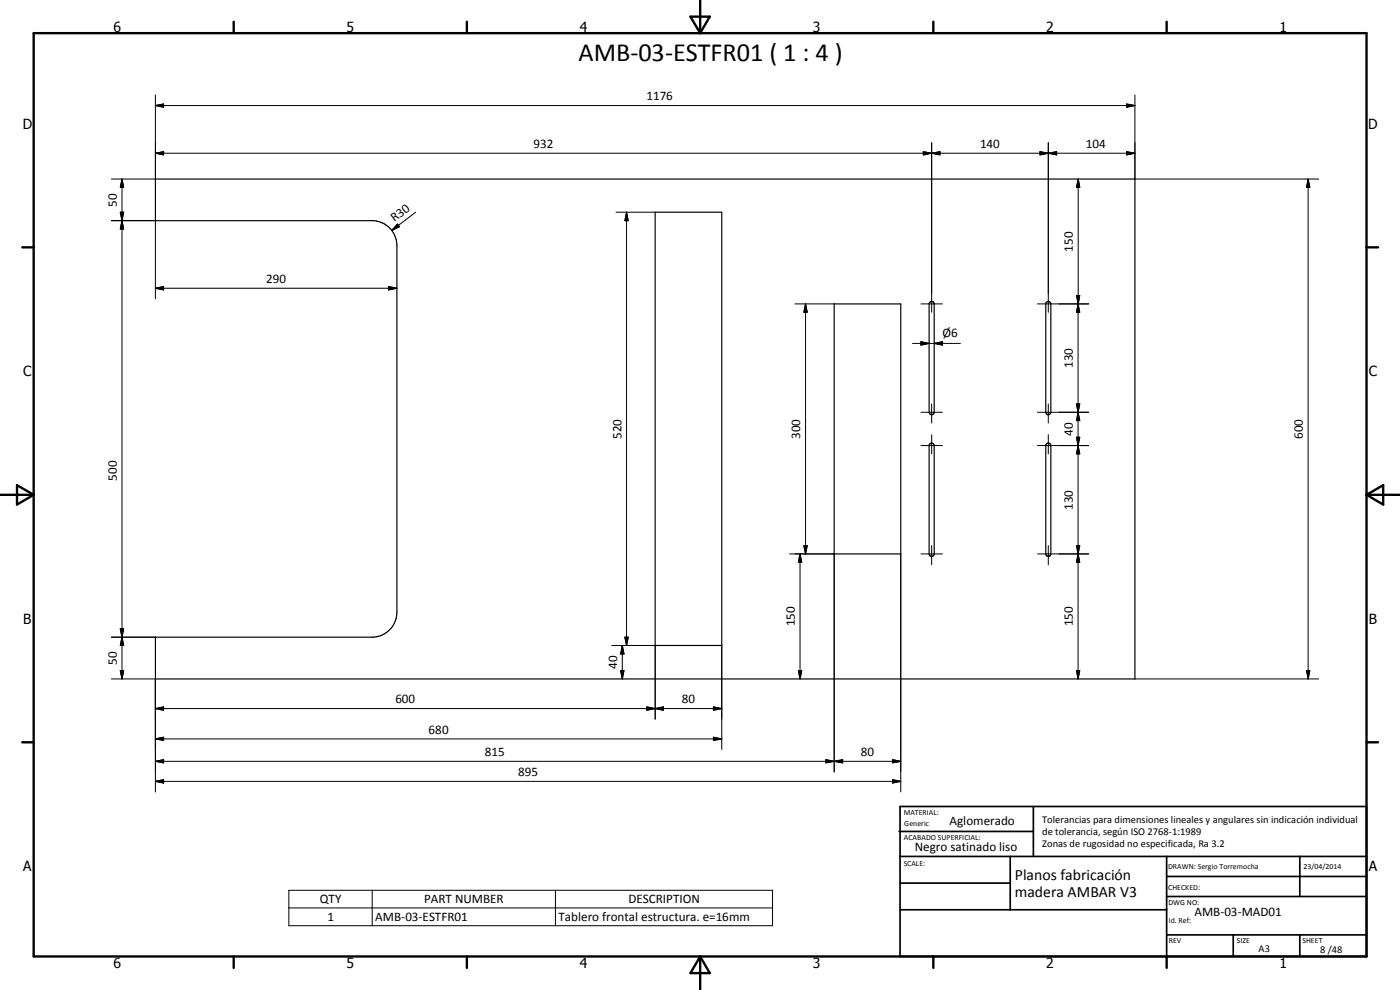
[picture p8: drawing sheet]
<svg xmlns="http://www.w3.org/2000/svg" width="420mm" height="297mm" viewBox="0 0 420 297" stroke-linecap="round" stroke-linejoin="round" font-family="sans-serif">
<path d="M46.6 53.7h294v150h-294v-12.5h65.7a7.6 7.6 0 0 0 6.8-7.5v-110a7.5 7.5 0 0 0-6.8-7.5h-65.7zM196.6 63.7h20v130h-20zM250.3 91.2h20v75h-20zM279 90.8a.75 .75 0 0 1 .8-.3 .75 .75 0 0 1 .6 .7v32.5a.76 .76 0 0 1-.8 .7 .76 .76 0 0 1-.8-.7zM314 90.8a.76 .76 0 0 1 .8-.3 .76 .76 0 0 1 .6 .7v32.5a.76 .76 0 0 1-.8 .8 .76 .76 0 0 1-.8-.8zM279.1 133.1h.1a.75 .75 0 0 1 1.2 .6v32.5a.76 .76 0 0 1-.8 .7 .76 .76 0 0 1-.8-.7v-32.5zM314.1 133.1a.77 .77 0 0 1 .8-.1 .77 .77 0 0 1 .5 .7v32.5a.76 .76 0 0 1-.8 .7 .76 .76 0 0 1-.8-.7v-32.5z" fill="none" stroke="#000" stroke-width=".35"/>
<g fill="none" stroke="#000" stroke-width=".71">
<path d="M10.1 9.9h400v277.1h-400zM70.1 6.5v3.4M140.1 6.5v3.4M207.2 5h5.8l-2.9 4.9zM210.1 0v9.9M280.1 6.5v3.4M350.1 6.5v3.4M6.7 74.2h3.4M410.1 74.2h3.5M.1 148.5h10M5.1 145.6l5 2.9-5 2.9zM410.1 148.5h10"/>
<path d="M410.1 148.5l5-2.9v5.8zM6.7 222.7h3.4M410.1 222.7h3.5M70.1 287v3.4M140.1 287v3.4M210.1 287v10M210.1 287l2.9 5h-5.8zM280.1 287v3.4M350.1 287v3.4"/>
</g>
<g fill="none" stroke="#000" stroke-width=".51">
<path d="M269.8 249.5h40.3M270.1 242h140v45h-140zM270.1 257h140M303.2 257v16M310.1 242v15M350.1 257v30M390.1 257v12M270.1 265h33.1M270.1 273h80M350.1 269h60M350.1 263h60M350.1 280.5h60"/>
<path d="M370.1 280.5v6.5M390.1 280.5v6.5"/>
</g>
<g fill="none" stroke="#000" stroke-width=".3">
<path d="M46.6 31.7l2.5-.5v1zM46.6 31.7h294M46.6 28.5v25.2h-13.2M338.1 31.2l2.5 .5-2.5 .5zM340.6 28.5v25.2h55.2M36.6 53.7l.5 2.5h-1zM36.6 53.7v150M46.6 46l2.5-.5v1zM46.6 46h294M277.1 45.5l2.5 .5-2.5 .5zM279.6 46l2.5-.5v1zM279.6 42.8v50.9"/>
<path d="M312.1 45.5l2.5 .5-2.5 .5zM314.6 46l2.5-.5v1zM314.6 42.8v50.9M323.6 53.7l.5 2.5h-1zM323.6 53.7v37.5M338.1 45.5l2.5 .5-2.5 .5zM392.6 53.7l.5 2.5h-1zM392.6 53.7v150M33.4 66.2h13.2v23.5M36.1 63.7h1l-.5 2.5zM36.1 63.7h1l-1 5h1zM36.6 66.2l.5 2.5h-1z"/>
<path d="M119.3 67.2l.6 .8-2.3 1.1zM124.7 63.7l-7.1 5.4M184.9 63.7h11.7M188 63.7l.5 2.5h-1zM188 63.7v130M46.6 86.5l2.5-.5v1zM46.6 86.5h72.5M116.6 86l2.5 .5-2.5 .5zM238.6 91.2h11.7M241.8 91.2l.5 2.5h-1.1zM241.8 91.2v75M276.4 91.2h6.5"/>
<path d="M311.4 91.2h15.4M323.1 88.7h1l-.5 2.5zM323.5 91.2l.6 2.5h-1zM323.5 91.2v112.5M273.8 103h14.4M276.4 102.5l2.4 .5-2.4 .5zM280.4 103l2.5-.5v1zM276.4 123.7h6.5M276.4 133.7h6.5M279.6 121.2v5.7M279.6 130.4v5.8M311.4 123.7h15.3"/>
<path d="M311.4 133.7h15.3M314.6 121.2v5.7M314.6 130.4v5.8M323.1 121.2h1l-.6 2.5zM323.1 131.2h1l-.6 2.5zM323.5 123.7l.6 2.5h-1zM323.5 133.7l.6 2.5h-1zM236.9 166.2h13.4v65.4M240.1 166.2l.5 2.5h-1zM240.1 166.2v37.5M241.2 163.7h1.1l-.5 2.5zM270.3 166.2v71.4"/>
<path d="M276.4 166.2h6.5M279.6 163.7v5.8M311.4 166.2h15.3M314.6 163.7v5.8M323.1 163.7h1l-.6 2.5zM323.5 166.2l.6 2.5h-1zM33.4 191.2h13.2M36.1 188.7h1l-.5 2.5zM36.1 188.7l1 5h-1l1-5zM36.6 191.2l.5 2.5h-1zM183.6 193.7h13v22.1M186.8 193.7l.5 2.5h-1z"/>
<path d="M186.8 193.7v10M187.5 191.2h1l-.5 2.5zM216.6 193.7v31.2M33.4 203.7h13.2v33.9M36.1 201.2h1l-.5 2.5zM46.6 212.6l2.5-.5v1zM46.6 212.6h170M186.3 201.2h1l-.5 2.5zM194.1 212.1l2.5 .5-2.5 .5zM196.6 212.6l2.5-.5v1zM214.1 212.1l2.5 .5-2.5 .5zM239.6 201.2h1l-.5 2.5z"/>
<path d="M323.1 201.2h1l-.6 2.5zM340.6 203.7h55.2M392.1 201.2h1l-.5 2.5zM46.6 221.7l2.5-.5v1zM46.6 228.4l2.5-.5v1zM46.6 234.4l2.5-.5v1zM46.6 221.7h170M46.6 228.4h223.7M46.6 234.4h223.7M214.1 221.2l2.5 .5-2.5 .5zM247.9 227.9l2.4 .5-2.4 .5zM250.3 228.4l2.6-.5v1z"/>
<path d="M267.9 233.9l2.4 .5-2.4 .5zM267.9 227.9l2.4 .5-2.4 .5zM86.7 267.1h145.1v10.6h-145.1zM86.7 272.4h145.1M111.7 267.1v10.6M166.7 267.1v10.6"/>
</g>
<g fill="#000">
<path d="M46.6 31.7l2.5-.5v1zM338.1 31.2l2.5 .5-2.5 .5zM36.6 53.7l.5 2.5h-1zM46.6 46l2.5-.5v1zM277.1 45.5l2.5 .5-2.5 .5zM279.6 46l2.5-.5v1zM312.1 45.5l2.5 .5-2.5 .5zM314.6 46l2.5-.5v1zM323.6 53.7l.5 2.5h-1zM338.1 45.5l2.5 .5-2.5 .5zM392.6 53.7l.5 2.5h-1zM36.1 63.7h1l-.5 2.5z"/>
<path d="M36.6 66.2l.5 2.5h-1zM119.3 67.2l.6 .8-2.3 1.1zM188 63.7l.5 2.5h-1zM46.6 86.5l2.5-.5v1zM116.6 86l2.5 .5-2.5 .5zM241.8 91.2l.5 2.5h-1.1zM323.1 88.7h1l-.5 2.5zM323.5 91.2l.6 2.5h-1zM276.4 102.5l2.4 .5-2.4 .5zM280.4 103l2.5-.5v1zM323.1 121.2h1l-.6 2.5zM323.1 131.2h1l-.6 2.5z"/>
<path d="M323.5 123.7l.6 2.5h-1zM323.5 133.7l.6 2.5h-1zM240.1 166.2l.5 2.5h-1zM241.2 163.7h1.1l-.5 2.5zM323.1 163.7h1l-.6 2.5zM323.5 166.2l.6 2.5h-1zM36.1 188.7h1l-.5 2.5zM36.6 191.2l.5 2.5h-1zM186.8 193.7l.5 2.5h-1zM187.5 191.2h1l-.5 2.5zM36.1 201.2h1l-.5 2.5zM46.6 212.6l2.5-.5v1z"/>
<path d="M186.3 201.2h1l-.5 2.5zM194.1 212.1l2.5 .5-2.5 .5zM196.6 212.6l2.5-.5v1zM214.1 212.1l2.5 .5-2.5 .5zM239.6 201.2h1l-.5 2.5zM323.1 201.2h1l-.6 2.5zM392.1 201.2h1l-.5 2.5zM46.6 221.7l2.5-.5v1zM46.6 228.4l2.5-.5v1zM46.6 234.4l2.5-.5v1zM214.1 221.2l2.5 .5-2.5 .5zM247.9 227.9l2.4 .5-2.4 .5z"/>
<path d="M250.3 228.4l2.6-.5v1zM267.9 233.9l2.4 .5-2.4 .5zM267.9 227.9l2.4 .5-2.4 .5z"/>
</g>
<text font-size="7.9" x="173.6" y="18.3">AMB-03-ESTFR01 ( 1 : 4 )</text>
<g font-size="4.7">
<text x="304.6" y="263.9">Planos fabricación</text>
<text x="304.6" y="269.3">madera AMBAR V3</text>
</g>
<g font-size="4.2">
<text x="34" y="9.6">6</text>
<text x="104" y="9.6">5</text>
<text x="174" y="9.6">4</text>
<text x="244" y="9.6">3</text>
<text x="314" y="9.6">2</text>
<text x="384" y="9.6">1</text>
<text x="6.8" y="38.7">D</text>
<text x="410.6" y="38.7">D</text>
<text x="7" y="112.9">C</text>
<text x="410.8" y="112.9">C</text>
<text x="7" y="187.1">B</text>
<text x="410.8" y="187.1">B</text>
<text x="7" y="261.4">A</text>
<text x="410.8" y="261.4">A</text>
<text x="34" y="290.4">6</text>
<text x="104" y="290.4">5</text>
<text x="174" y="290.4">4</text>
<text x="244" y="290.4">3</text>
<text x="314" y="290.4">2</text>
<text x="384" y="290.4">1</text>
</g>
<g font-size="3.9">
<text x="194" y="30.1">1176</text>
<text x="160.1" y="44.4">932</text>
<text x="294.1" y="44.4">140</text>
<text x="325.9" y="44.4">104</text>
<text x="35.1" y="62" transform="rotate(-90 35.1 62)">50</text>
<text x="118.4" y="66.6" transform="rotate(-37 118.4 66.6)">R30</text>
<text x="322" y="75.5" transform="rotate(-90 322 75.5)">150</text>
<text x="79.9" y="84.9">290</text>
<text x="282.9" y="101.1">Ø6</text>
<text x="322" y="110.4" transform="rotate(-90 322 110.4)">130</text>
<text x="186.5" y="131.7" transform="rotate(-90 186.5 131.7)">520</text>
<text x="240.2" y="131.7" transform="rotate(-90 240.2 131.7)">300</text>
<text x="322" y="130.7" transform="rotate(-90 322 130.7)">40</text>
<text x="391" y="131.7" transform="rotate(-90 391 131.7)">600</text>
<text x="35.1" y="144.2" transform="rotate(-90 35.1 144.2)">500</text>
<text x="322" y="153" transform="rotate(-90 322 153)">130</text>
<text x="238.6" y="188" transform="rotate(-90 238.6 188)">150</text>
<text x="322" y="188" transform="rotate(-90 322 188)">150</text>
<text x="35.1" y="199.4" transform="rotate(-90 35.1 199.4)">50</text>
<text x="185.2" y="200.7" transform="rotate(-90 185.2 200.7)">40</text>
<text x="118.6" y="211">600</text>
<text x="204.7" y="211">80</text>
<text x="128.6" y="220.1">680</text>
<text x="145.5" y="226.9">815</text>
<text x="258.4" y="226.9">80</text>
<text x="155.5" y="232.9">895</text>
<text x="285" y="247.6">Aglomerado</text>
<text x="274.5" y="255.3">Negro satinado liso</text>
<text x="96" y="271.1">QTY</text>
<text x="127.3" y="271">PART NUMBER</text>
<text x="188.6" y="271.1">DESCRIPTION</text>
<text x="358.5" y="275">AMB-03-MAD01</text>
<text x="98.2" y="276.4">1</text>
<text x="112.6" y="276.4">AMB-03-ESTFR01</text>
<text x="167.6" y="276.4">Tablero frontal estructura. e=16mm</text>
</g>
<g font-size="3.1">
<text x="312.7" y="246.8">Tolerancias para dimensiones lineales y angulares sin indicación individual</text>
<text x="312.7" y="250.4">de tolerancia, según ISO 2768-1:1989</text>
<text x="312.7" y="254">Zonas de rugosidad no especificada, Ra 3.2</text>
<text x="377.7" y="285.6">A3</text>
<text x="396.2" y="285.9">8 /48</text>
</g>
<g font-size="2.4">
<text x="271.2" y="244.4">MATERIAL:</text>
<text x="271.3" y="252">ACABADO SUPERFICIAL:</text>
<text x="271.4" y="247.9">Generic</text>
<text x="271.2" y="259.7">SCALE:</text>
<text x="350.6" y="260.8">DRAWN: Sergio Torremocha</text>
<text x="391.2" y="260.6">23/04/2014</text>
<text x="350.6" y="267">CHECKED:</text>
<text x="350.6" y="271.4">DWG NO:</text>
<text x="350.8" y="276.9">Id. Ref:</text>
<text x="350.8" y="282.8">REV</text>
<text x="371.2" y="282.9">SIZE</text>
<text x="390.9" y="282.9">SHEET</text>
</g>
</svg>
